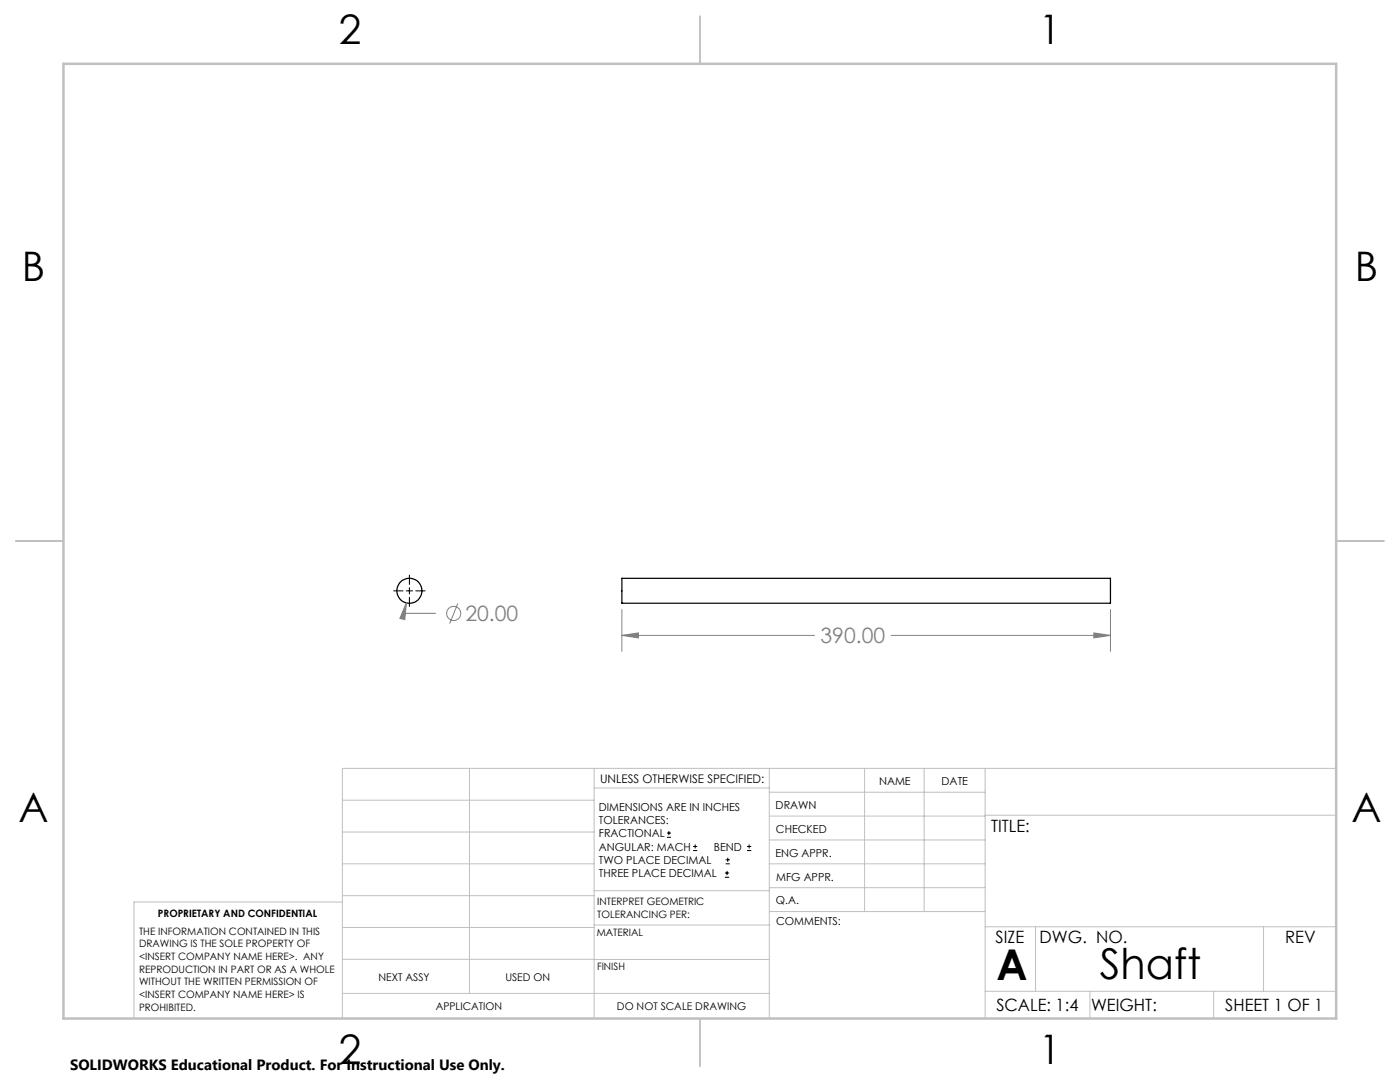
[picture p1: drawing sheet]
<svg xmlns="http://www.w3.org/2000/svg" width="279mm" height="216mm" viewBox="0 0 279 216" stroke-linecap="round" stroke-linejoin="round" font-family="sans-serif">
<g fill="none" stroke="#000" stroke-width=".25">
<path d="M124.1 115.4h97.5v5h-97.5z"/>
<circle cx="81.7" cy="117.9" r="2.5"/>
</g>
<g fill="none" stroke="#808080" stroke-width=".2">
<path d="M81.1 120.3l-.3 3.3-1-.2zM81.1 120.3l-.5 2.1h6.3M91.4 120.4l-1.7 4M124.1 126.8l3.3-.5v1zM124.1 121.6v8.4M124.1 126.8h38.5M177.8 126.8h43.8M218.3 126.3l3.3 .5-3.3 .5zM221.6 121.6v8.4"/>
<circle cx="90.5" cy="122.4" r="1.42"/>
</g>
<g fill="none" stroke="#000" stroke-width=".2">
<path d="M78.6 117.9h1.8M81.1 117.9h1.2M81.7 114.8v1.8M81.7 117.3v1.2M81.7 119.2v1.8M83 117.9h1.8M133.1 167.1h.8M133.1 166.2h.8M133.5 165.8v.9M138.3 169.7h.8M138.3 168.9h.8M138.7 168.5v.8"/>
<path d="M144.7 175h.8M144.7 174.2h.8M144.8 172.4h.9M144.8 171.6h.9M145.1 173.8v.8M145.2 171.1v.9M149.1 169.7h.8M149.1 168.9h.8M149.5 168.5v.8"/>
</g>
<g fill="none" stroke="#c0c0c0" stroke-width=".2">
<path d="M68.3 159.7h50.3M93.7 153.3v44.9M118.6 153.3v49.9M118.6 157.2h34.9M153.5 153.3v49.9M153.5 158.1h43.1M172.5 153.3v28.6M184.4 153.3v28.6M196.6 153.3v49.9M266.7 153.3h-198.4v49.9M68.3 178.7h50.3M68.3 172.4h50.3"/>
<path d="M68.3 166h50.3M68.3 180h-41.6v23.2M118.6 177.7h35M153.5 167.6h43.1M153.5 162.8h43.1M153.5 172.4h43.1M153.5 177.1h43.1M196.6 162.7h70.1M68.3 198.2h85.2M68.3 191.4l85.2 .1M68.3 185.1h50.3M118.6 184.6h35"/>
<path d="M153.6 181.9h43M196.6 197.8h70.1M196.6 184.9h70.1M206.7 184.9v12.9M217.5 197.8v5.4M242.2 197.8v5.4M252.2 184.9v12.9"/>
</g>
<path d="M139.7 3.2v9.5M3.1 107.9h9.6M266.7 107.9h9.5M139.7 203.2v9.6" fill="none" stroke="#c0c0c0" stroke-width=".25"/>
<path d="M12.7 12.7h254v190.5h-254z" fill="none" stroke="#c0c0c0" stroke-width=".5"/>
<path d="M81.1 120.3l-1.3 3.1 1 .2zM124.1 126.8l3.3-.5v1zM218.3 126.3l3.3 .5-3.3 .5z" fill="#808080"/>
<g font-size="8.5">
<text x="198.9" y="195.5">A</text>
<text x="219.5" y="195.4">Shaft</text>
</g>
<g font-size="8.1">
<text x="67.6" y="8.9">2</text>
<text x="207.3" y="8.9">1</text>
<text x="4.4" y="56.2">B</text>
<text x="270.4" y="56.2">B</text>
<text x="3.7" y="164.1">A</text>
<text x="269.7" y="164.1">A</text>
<text x="67.6" y="212.4">2</text>
<text x="207.3" y="212.4">1</text>
</g>
<g font-size="4.2" fill="#808080">
<text x="92.9" y="123.9">20.00</text>
<text x="163.8" y="128.4">390.00</text>
</g>
<g font-size="3.4">
<text x="197.8" y="166">TITLE:</text>
<text x="198.7" y="188.1">SIZE</text>
<text x="207.5" y="188.1">DWG. NO.</text>
<text x="256.5" y="188.2">REV</text>
<text x="198.8" y="201.7">SCALE: 1:4</text>
<text x="217.7" y="201.8">WEIGHT:</text>
<text x="244.5" y="201.7">SHEET 1 OF 1</text>
</g>
<text font-size="3" x="14" y="213.5">SOLIDWORKS Educational Product. For Instructional Use Only.</text>
<text font-size="2.4" x="119.8" y="156.2">UNLESS OTHERWISE SPECIFIED:</text>
<g font-size="2.2">
<text x="119.5" y="161.8">DIMENSIONS ARE IN INCHES</text>
<text x="154.8" y="161.4">DRAWN</text>
<text x="175.4" y="156.6">NAME</text>
<text x="187.9" y="156.7">DATE</text>
<text x="119.5" y="164.4">TOLERANCES:</text>
<text x="119.5" y="167.1">FRACTIONAL</text>
<text x="154.9" y="166.3">CHECKED</text>
<text x="119.5" y="169.7">ANGULAR: MACH</text>
<text x="119.5" y="172.4">TWO PLACE DECIMAL</text>
<text x="142.5" y="169.7">BEND</text>
<text x="154.8" y="170.9">ENG APPR.</text>
<text x="119.5" y="175">THREE PLACE DECIMAL</text>
<text x="154.9" y="175.7">MFG APPR.</text>
<text x="154.9" y="180.4">Q.A.</text>
<text x="154.9" y="184.6">COMMENTS:</text>
</g>
<g font-size="2.1">
<text x="75.5" y="195.7">NEXT ASSY</text>
<text x="100.9" y="195.7">USED ON</text>
<text x="86.9" y="201.5">APPLICATION</text>
<text x="123.1" y="201.6">DO NOT SCALE DRAWING</text>
</g>
<g font-size="2">
<text x="31.5" y="182.9">PROPRIETARY AND CONFIDENTIAL</text>
<text x="119.2" y="180.6">INTERPRET GEOMETRIC</text>
<text x="119.2" y="183.1">TOLERANCING PER:</text>
<text x="27.8" y="186.5">THE INFORMATION CONTAINED IN THIS</text>
<text x="27.8" y="189">DRAWING IS THE SOLE PROPERTY OF</text>
<text x="27.8" y="191.6">&lt;INSERT COMPANY NAME HERE&gt;. ANY</text>
<text x="119.1" y="186.7">MATERIAL</text>
<text x="27.8" y="194.1">REPRODUCTION IN PART OR AS A WHOLE</text>
<text x="27.8" y="196.6">WITHOUT THE WRITTEN PERMISSION OF</text>
<text x="119.1" y="193.5">FINISH</text>
<text x="27.8" y="199.1">&lt;INSERT COMPANY NAME HERE&gt; IS</text>
<text x="27.8" y="201.7">PROHIBITED.</text>
</g>
</svg>
